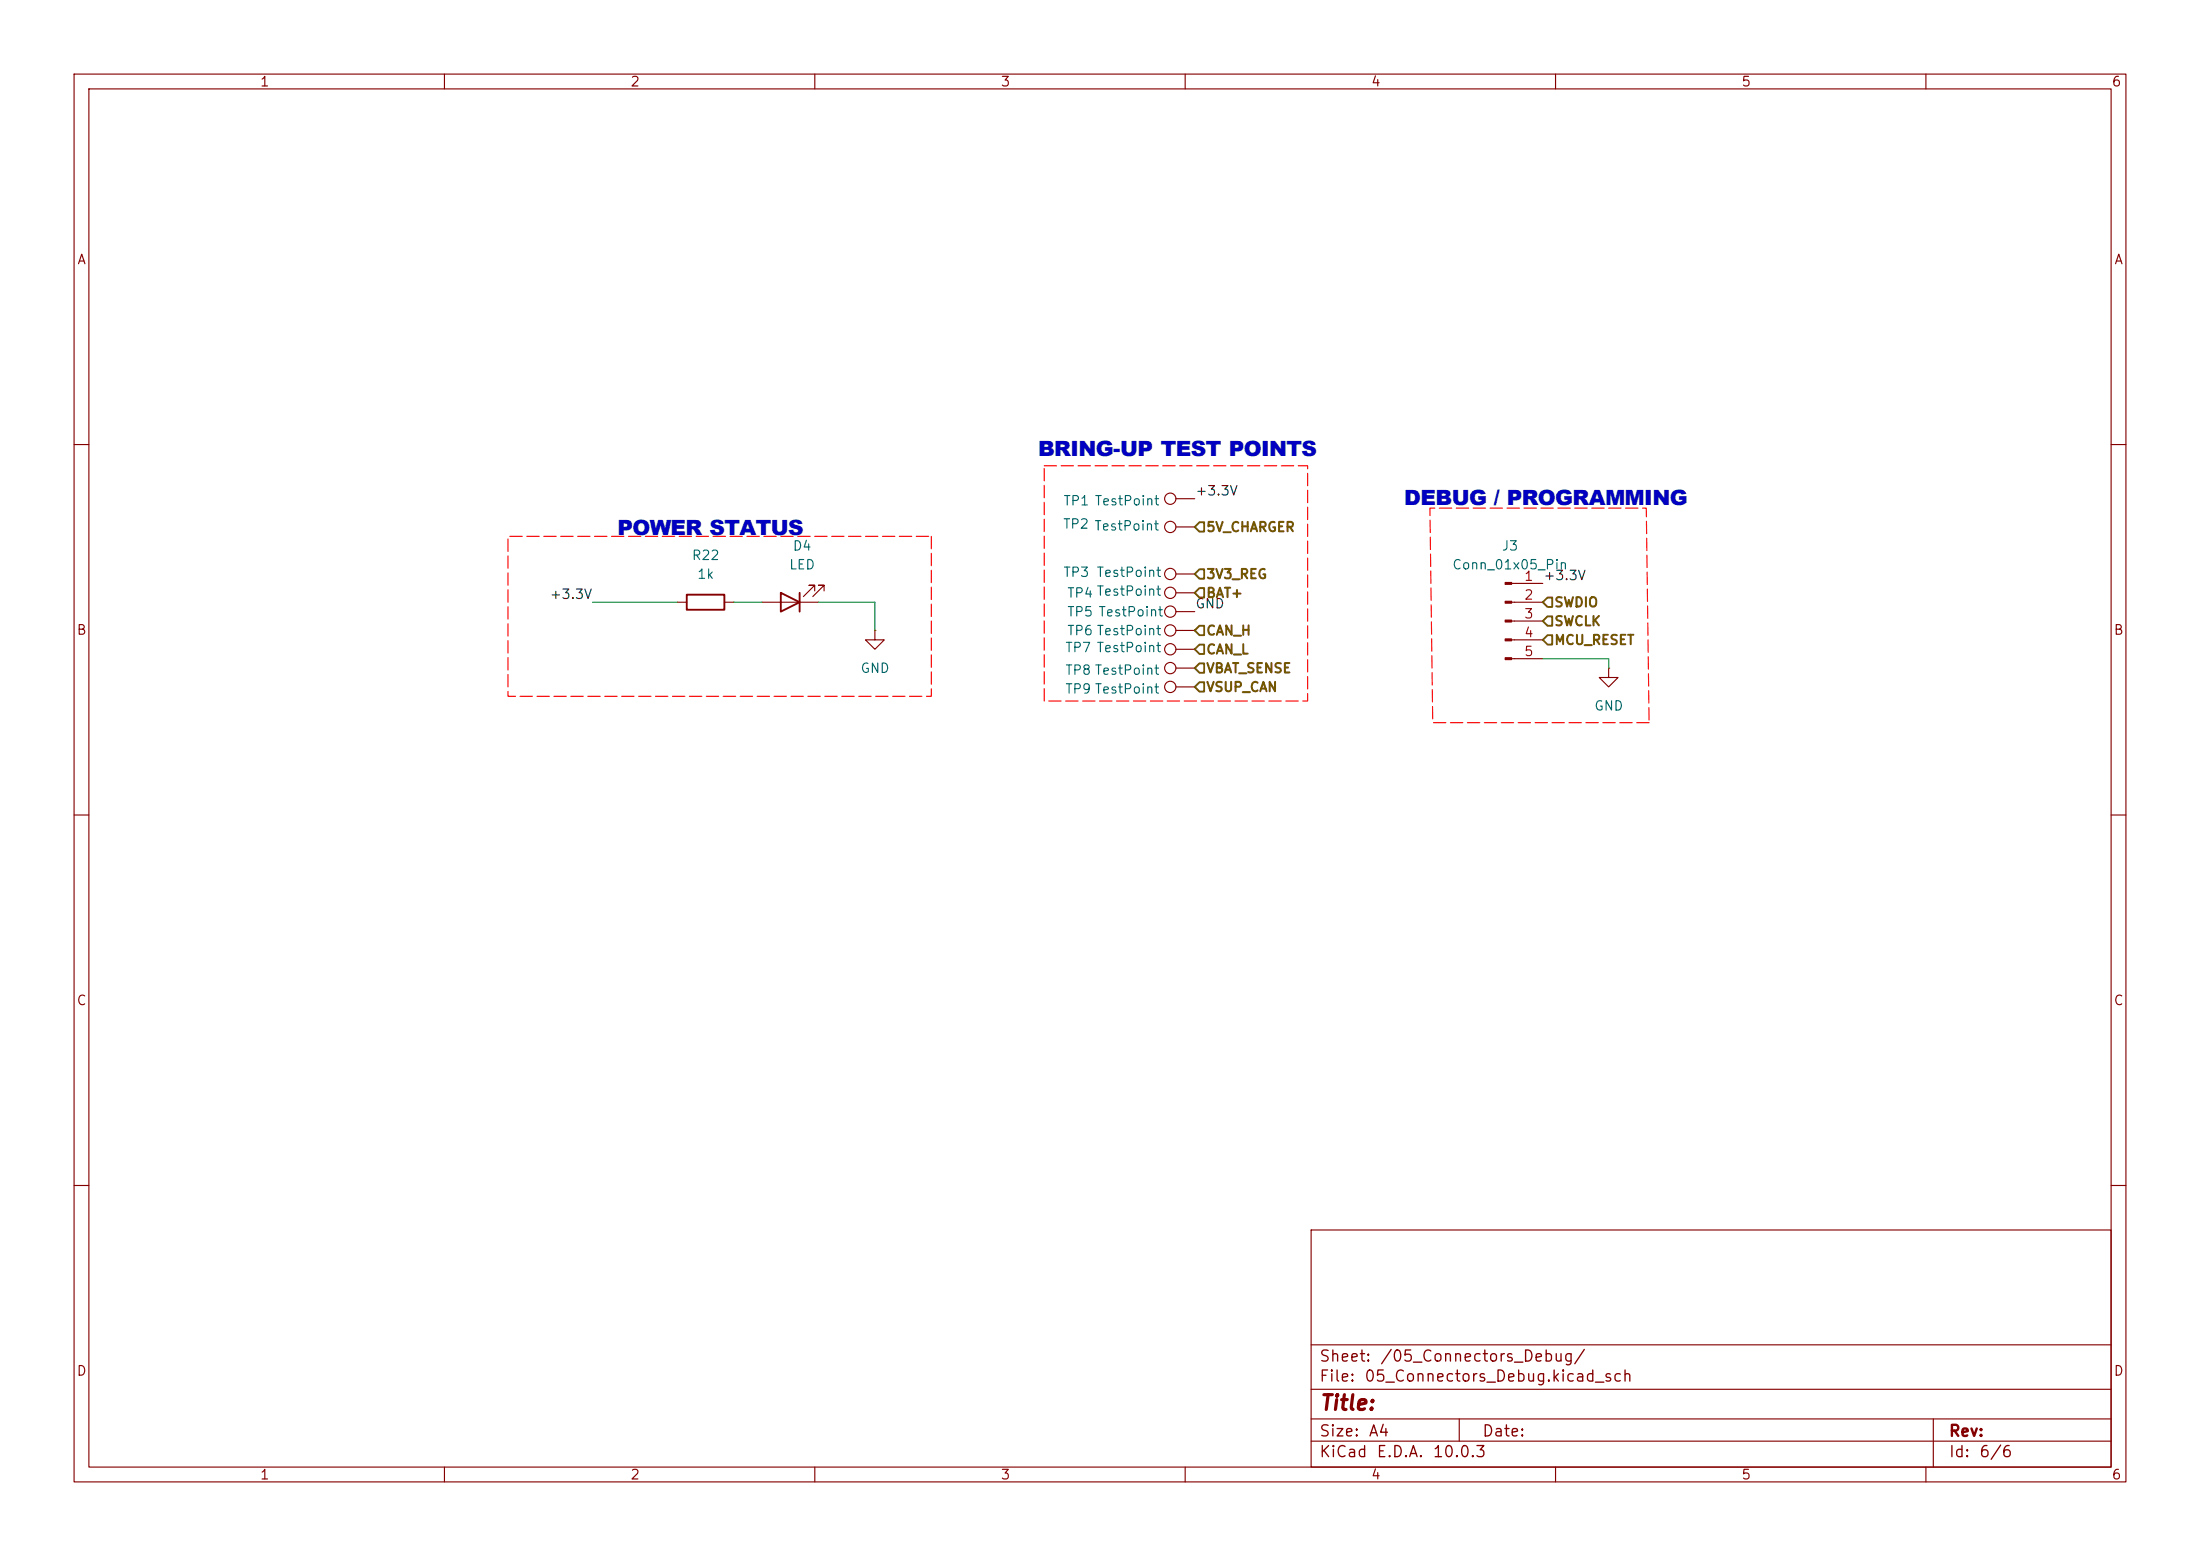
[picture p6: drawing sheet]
(kicad_sch
 (version 20260306)
 (generator "eeschema")
 (generator_version "10.0")
 (paper "A4")
 (lib_symbols
  (symbol "Connector:Conn_01x05_Pin"
   (pin_names
    (offset 1.016) (hide yes)) (exclude_from_sim no) (in_bom yes) (on_board yes)
   (in_pos_files yes)
   (duplicate_pin_numbers_are_jumpers no)
   (property "Reference" "J" (at 0 7.62 0) (show_name no) (do_not_autoplace no) (effects (font (size 1.27 1.27))))
   (property "Value" "Conn_01x05_Pin" (at 0 -7.62 0) (show_name no) (do_not_autoplace no) (effects (font (size 1.27 1.27))))
   (property "Footprint" "" (at 0 0 0) (show_name no) (do_not_autoplace no) (hide yes) (effects (font (size 1.27 1.27))))
   (property "Datasheet" "" (at 0 0 0) (show_name no) (do_not_autoplace no) (hide yes) (effects (font (size 1.27 1.27))))
   (property "Description" "Generic connector, single row, 01x05, script generated" (at 0 0 0) (show_name no) (do_not_autoplace no) (hide yes) (effects (font (size 1.27 1.27))))
   (property "ki_locked" "" (at 0 0 0) (show_name no) (do_not_autoplace no) (effects (font (size 1.27 1.27))))
   (symbol "Conn_01x05_Pin_1_1"
    (rectangle (start 0.8636 5.207) (end 0 4.953) (stroke (width 0.1524) (type default)) (fill (type outline)))
    (rectangle (start 0.8636 2.667) (end 0 2.413) (stroke (width 0.1524) (type default)) (fill (type outline)))
    (rectangle (start 0.8636 0.127) (end 0 -0.127) (stroke (width 0.1524) (type default)) (fill (type outline)))
    (rectangle (start 0.8636 -2.413) (end 0 -2.667) (stroke (width 0.1524) (type default)) (fill (type outline)))
    (rectangle (start 0.8636 -4.953) (end 0 -5.207) (stroke (width 0.1524) (type default)) (fill (type outline)))
    (polyline (pts (xy 1.27 5.08) (xy 0.8636 5.08)) (stroke (width 0.1524) (type default)) (fill (type none)))
    (polyline (pts (xy 1.27 2.54) (xy 0.8636 2.54)) (stroke (width 0.1524) (type default)) (fill (type none)))
    (polyline (pts (xy 1.27 0) (xy 0.8636 0)) (stroke (width 0.1524) (type default)) (fill (type none)))
    (polyline (pts (xy 1.27 -2.54) (xy 0.8636 -2.54)) (stroke (width 0.1524) (type default)) (fill (type none)))
    (polyline (pts (xy 1.27 -5.08) (xy 0.8636 -5.08)) (stroke (width 0.1524) (type default)) (fill (type none)))
    (pin passive line (at 5.08 5.08 180) (length 3.81) (name "Pin_1" (effects (font (size 1.27 1.27)))) (number "1" (effects (font (size 1.27 1.27)))))
    (pin passive line (at 5.08 2.54 180) (length 3.81) (name "Pin_2" (effects (font (size 1.27 1.27)))) (number "2" (effects (font (size 1.27 1.27)))))
    (pin passive line (at 5.08 0 180) (length 3.81) (name "Pin_3" (effects (font (size 1.27 1.27)))) (number "3" (effects (font (size 1.27 1.27)))))
    (pin passive line (at 5.08 -2.54 180) (length 3.81) (name "Pin_4" (effects (font (size 1.27 1.27)))) (number "4" (effects (font (size 1.27 1.27)))))
    (pin passive line (at 5.08 -5.08 180) (length 3.81) (name "Pin_5" (effects (font (size 1.27 1.27)))) (number "5" (effects (font (size 1.27 1.27))))))
   (embedded_fonts no))
  (symbol "Connector:TestPoint"
   (pin_numbers (hide yes))
   (pin_names
    (offset 0.762) (hide yes)) (exclude_from_sim no) (in_bom yes) (on_board yes)
   (in_pos_files yes)
   (duplicate_pin_numbers_are_jumpers no)
   (property "Reference" "TP" (at 0 6.858 0) (show_name no) (do_not_autoplace no) (effects (font (size 1.27 1.27))))
   (property "Value" "TestPoint" (at 0 5.08 0) (show_name no) (do_not_autoplace no) (effects (font (size 1.27 1.27))))
   (property "Footprint" "" (at 5.08 0 0) (show_name no) (do_not_autoplace no) (hide yes) (effects (font (size 1.27 1.27))))
   (property "Datasheet" "" (at 5.08 0 0) (show_name no) (do_not_autoplace no) (hide yes) (effects (font (size 1.27 1.27))))
   (property "Description" "test point" (at 0 0 0) (show_name no) (do_not_autoplace no) (hide yes) (effects (font (size 1.27 1.27))))
   (symbol "TestPoint_0_1"
    (circle (center 0 3.302) (radius 0.762) (stroke (width 0) (type default)) (fill (type none))))
   (symbol "TestPoint_1_1"
    (pin passive line (at 0 0 90) (length 2.54) (name "1" (effects (font (size 1.27 1.27)))) (number "1" (effects (font (size 1.27 1.27))))))
   (embedded_fonts no))
  (symbol "Device:LED"
   (pin_numbers (hide yes))
   (pin_names
    (offset 1.016) (hide yes)) (exclude_from_sim no) (in_bom yes) (on_board yes)
   (in_pos_files yes)
   (duplicate_pin_numbers_are_jumpers no)
   (property "Reference" "D" (at 0 2.54 0) (show_name no) (do_not_autoplace no) (effects (font (size 1.27 1.27))))
   (property "Value" "LED" (at 0 -2.54 0) (show_name no) (do_not_autoplace no) (effects (font (size 1.27 1.27))))
   (property "Footprint" "" (at 0 0 0) (show_name no) (do_not_autoplace no) (hide yes) (effects (font (size 1.27 1.27))))
   (property "Datasheet" "" (at 0 0 0) (show_name no) (do_not_autoplace no) (hide yes) (effects (font (size 1.27 1.27))))
   (property "Description" "Light emitting diode" (at 0 0 0) (show_name no) (do_not_autoplace no) (hide yes) (effects (font (size 1.27 1.27))))
   (property "Sim.Pins" "1=K 2=A" (at 0 0 0) (show_name no) (do_not_autoplace no) (hide yes) (effects (font (size 1.27 1.27))))
   (symbol "LED_0_1"
    (polyline (pts (xy -3.048 -0.762) (xy -4.572 -2.286) (xy -3.81 -2.286) (xy -4.572 -2.286) (xy -4.572 -1.524)) (stroke (width 0) (type default)) (fill (type none)))
    (polyline (pts (xy -1.778 -0.762) (xy -3.302 -2.286) (xy -2.54 -2.286) (xy -3.302 -2.286) (xy -3.302 -1.524)) (stroke (width 0) (type default)) (fill (type none)))
    (polyline (pts (xy -1.27 0) (xy 1.27 0)) (stroke (width 0) (type default)) (fill (type none)))
    (polyline (pts (xy -1.27 -1.27) (xy -1.27 1.27)) (stroke (width 0.254) (type default)) (fill (type none)))
    (polyline (pts (xy 1.27 -1.27) (xy 1.27 1.27) (xy -1.27 0) (xy 1.27 -1.27)) (stroke (width 0.254) (type default)) (fill (type none))))
   (symbol "LED_1_1"
    (pin passive line (at -3.81 0 0) (length 2.54) (name "K" (effects (font (size 1.27 1.27)))) (number "1" (effects (font (size 1.27 1.27)))))
    (pin passive line (at 3.81 0 180) (length 2.54) (name "A" (effects (font (size 1.27 1.27)))) (number "2" (effects (font (size 1.27 1.27))))))
   (embedded_fonts no))
  (symbol "Device:R"
   (pin_numbers (hide yes))
   (pin_names
    (offset 0)) (exclude_from_sim no) (in_bom yes) (on_board yes)
   (in_pos_files yes)
   (duplicate_pin_numbers_are_jumpers no)
   (property "Reference" "R" (at 2.032 0 90) (show_name no) (do_not_autoplace no) (effects (font (size 1.27 1.27))))
   (property "Value" "R" (at 0 0 90) (show_name no) (do_not_autoplace no) (effects (font (size 1.27 1.27))))
   (property "Footprint" "" (at -1.778 0 90) (show_name no) (do_not_autoplace no) (hide yes) (effects (font (size 1.27 1.27))))
   (property "Datasheet" "" (at 0 0 0) (show_name no) (do_not_autoplace no) (hide yes) (effects (font (size 1.27 1.27))))
   (property "Description" "Resistor" (at 0 0 0) (show_name no) (do_not_autoplace no) (hide yes) (effects (font (size 1.27 1.27))))
   (symbol "R_0_1"
    (rectangle (start -1.016 -2.54) (end 1.016 2.54) (stroke (width 0.254) (type default)) (fill (type none))))
   (symbol "R_1_1"
    (pin passive line (at 0 3.81 270) (length 1.27) (name "" (effects (font (size 1.27 1.27)))) (number "1" (effects (font (size 1.27 1.27)))))
    (pin passive line (at 0 -3.81 90) (length 1.27) (name "" (effects (font (size 1.27 1.27)))) (number "2" (effects (font (size 1.27 1.27))))))
   (embedded_fonts no))
  (symbol "power:GND"
   (power global)
   (pin_numbers (hide yes))
   (pin_names
    (offset 0) (hide yes)) (exclude_from_sim no) (in_bom yes) (on_board yes)
   (in_pos_files yes)
   (duplicate_pin_numbers_are_jumpers no)
   (property "Reference" "#PWR" (at 0 -6.35 0) (show_name no) (do_not_autoplace no) (hide yes) (effects (font (size 1.27 1.27))))
   (property "Value" "GND" (at 0 -3.81 0) (show_name no) (do_not_autoplace no) (effects (font (size 1.27 1.27))))
   (property "Footprint" "" (at 0 0 0) (show_name no) (do_not_autoplace no) (hide yes) (effects (font (size 1.27 1.27))))
   (property "Datasheet" "" (at 0 0 0) (show_name no) (do_not_autoplace no) (hide yes) (effects (font (size 1.27 1.27))))
   (property "Description" "Power symbol creates a global label with name \"GND\" , ground" (at 0 0 0) (show_name no) (do_not_autoplace no) (hide yes) (effects (font (size 1.27 1.27))))
   (symbol "GND_0_1"
    (polyline (pts (xy 0 0) (xy 0 -1.27) (xy 1.27 -1.27) (xy 0 -2.54) (xy -1.27 -1.27) (xy 0 -1.27)) (stroke (width 0) (type default)) (fill (type none))))
   (symbol "GND_1_1"
    (pin power_in line (at 0 0 270) (length 0) (name "" (effects (font (size 1.27 1.27)))) (number "1" (effects (font (size 1.27 1.27))))))
   (embedded_fonts no)))
 (text "DEBUG / PROGRAMMING"
  (exclude_from_sim no)
  (at 208.788 67.818 0)
  (effects (font
    (face "Arial Black") (size 2.032 2.032) (thickness 0.254)
    (bold yes))))
 (text ""
  (exclude_from_sim no)
  (at 214.63 84.582 0)
  (effects (font (size 1.27 1.27) (thickness 0.254)
    (bold yes))))
 (text "POWER STATUS"
  (exclude_from_sim no)
  (at 95.758 71.882 0)
  (effects (font
    (face "Arial Black") (size 2.032 2.032)
    (bold yes))))
 (text "BRING-UP TEST POINTS"
  (exclude_from_sim no)
  (at 159.004 61.214 0)
  (effects (font
    (face "Arial Black") (size 2.032 2.032)
    (bold yes))))
 (wire
  (pts (xy 80.01 81.28) (xy 91.44 81.28))
  (stroke (width 0) (type default)))
 (wire
  (pts (xy 110.49 81.28) (xy 118.11 81.28))
  (stroke (width 0) (type default)))
 (wire
  (pts (xy 118.11 81.28) (xy 118.11 85.09))
  (stroke (width 0) (type default)))
 (wire
  (pts (xy 208.28 88.9) (xy 217.17 88.9))
  (stroke (width 0) (type default)))
 (wire
  (pts (xy 99.06 81.28) (xy 102.87 81.28))
  (stroke (width 0) (type default)))
 (wire
  (pts (xy 217.17 88.9) (xy 217.17 90.17))
  (stroke (width 0) (type default)))
 (label "+3.3V"
  (at 208.28 78.74 0)
  (effects (font (size 1.27 1.27)) (justify left bottom)))
 (label "+3.3V"
  (at 161.29 67.31 0)
  (effects (font (size 1.27 1.27)) (justify left bottom)))
 (label "+3.3V"
  (at 80.01 81.28 180)
  (effects (font (size 1.27 1.27)) (justify right bottom)))
 (label "GND"
  (at 161.29 82.55 0)
  (effects (font (size 1.27 1.27)) (justify left bottom)))
 (hierarchical_label "CAN_L"
  (shape input)
  (at 161.29 87.63 0)
  (effects (font (size 1.27 1.27) (thickness 0.254)
    (bold yes)) (justify left)))
 (hierarchical_label "MCU_RESET"
  (shape input)
  (at 208.28 86.36 0)
  (effects (font (size 1.27 1.27) (thickness 0.254)
    (bold yes)) (justify left)))
 (hierarchical_label "SWDIO"
  (shape input)
  (at 208.28 81.28 0)
  (effects (font (size 1.27 1.27) (thickness 0.254)
    (bold yes)) (justify left)))
 (hierarchical_label "VBAT_SENSE"
  (shape input)
  (at 161.29 90.17 0)
  (effects (font (size 1.27 1.27) (thickness 0.254)
    (bold yes)) (justify left)))
 (hierarchical_label "BAT+"
  (shape input)
  (at 161.29 80.01 0)
  (effects (font (size 1.27 1.27) (thickness 0.254)
    (bold yes)) (justify left)))
 (hierarchical_label "3V3_REG"
  (shape input)
  (at 161.29 77.47 0)
  (effects (font (size 1.27 1.27) (thickness 0.254)
    (bold yes)) (justify left)))
 (hierarchical_label "CAN_H"
  (shape input)
  (at 161.29 85.09 0)
  (effects (font (size 1.27 1.27) (thickness 0.254)
    (bold yes)) (justify left)))
 (hierarchical_label "SWCLK"
  (shape input)
  (at 208.28 83.82 0)
  (effects (font (size 1.27 1.27) (thickness 0.254)
    (bold yes)) (justify left)))
 (hierarchical_label "5V_CHARGER"
  (shape input)
  (at 161.29 71.12 0)
  (effects (font (size 1.27 1.27) (thickness 0.254)
    (bold yes)) (justify left)))
 (hierarchical_label "VSUP_CAN"
  (shape input)
  (at 161.29 92.71 0)
  (effects (font (size 1.27 1.27) (thickness 0.254)
    (bold yes)) (justify left)))
 (rule_area
  (exclude_from_sim no)
  (in_bom yes)
  (on_board yes)
  (dnp no)
  (polyline (pts (xy 140.97 62.865) (xy 176.53 62.865) (xy 176.53 94.615) (xy 140.97 94.615)) (stroke (width 0) (type dash)) (fill (type none))))
 (rule_area
  (exclude_from_sim no)
  (in_bom yes)
  (on_board yes)
  (dnp no)
  (polyline (pts (xy 125.73 72.39) (xy 125.73 93.98) (xy 68.58 93.98) (xy 68.58 72.39)) (stroke (width 0) (type dash)) (fill (type none))))
 (rule_area
  (exclude_from_sim no)
  (in_bom yes)
  (on_board yes)
  (dnp no)
  (polyline (pts (xy 222.631 97.536) (xy 193.421 97.536) (xy 193.04 68.58) (xy 222.25 68.58)) (stroke (width 0) (type dash)) (fill (type none))))
 (symbol
  (lib_id "Connector:TestPoint")
  (at 161.29 82.55 90)
  (unit 1)
  (body_style 1)
  (exclude_from_sim no)
  (in_bom yes)
  (on_board yes)
  (in_pos_files yes)
  (dnp no)
  (property "Reference" "TP5" (at 145.796 82.55 90) (show_name no) (do_not_autoplace no) (effects (font (size 1.27 1.27))))
  (property "Value" "TestPoint" (at 152.654 82.55 90) (show_name no) (do_not_autoplace no) (effects (font (size 1.27 1.27))))
  (property "Footprint" "TestPoint:TestPoint_Pad_D2.0mm" (at 161.29 77.47 0) (hide yes) (show_name no) (do_not_autoplace no) (effects (font (size 1.27 1.27))))
  (property "Datasheet" "" (at 161.29 77.47 0) (hide yes) (show_name no) (do_not_autoplace no) (effects (font (size 1.27 1.27))))
  (property "Description" "test point" (at 161.29 82.55 0) (hide yes) (show_name no) (do_not_autoplace no) (effects (font (size 1.27 1.27))))
  (pin "1"))
 (symbol
  (lib_id "Connector:TestPoint")
  (at 161.29 71.12 90)
  (unit 1)
  (body_style 1)
  (exclude_from_sim no)
  (in_bom yes)
  (on_board yes)
  (in_pos_files yes)
  (dnp no)
  (property "Reference" "TP2" (at 145.2415 70.6978 90) (show_name no) (do_not_autoplace no) (effects (font (size 1.27 1.27))))
  (property "Value" "TestPoint" (at 152.0995 70.9518 90) (show_name no) (do_not_autoplace no) (effects (font (size 1.27 1.27))))
  (property "Footprint" "TestPoint:TestPoint_Pad_D2.0mm" (at 161.29 66.04 0) (hide yes) (show_name no) (do_not_autoplace no) (effects (font (size 1.27 1.27))))
  (property "Datasheet" "" (at 161.29 66.04 0) (hide yes) (show_name no) (do_not_autoplace no) (effects (font (size 1.27 1.27))))
  (property "Description" "test point" (at 161.29 71.12 0) (hide yes) (show_name no) (do_not_autoplace no) (effects (font (size 1.27 1.27))))
  (pin "1"))
 (symbol
  (lib_id "Connector:TestPoint")
  (at 161.29 92.71 90)
  (unit 1)
  (body_style 1)
  (exclude_from_sim no)
  (in_bom yes)
  (on_board yes)
  (in_pos_files yes)
  (dnp no)
  (property "Reference" "TP9" (at 145.542 92.964 90) (show_name no) (do_not_autoplace no) (effects (font (size 1.27 1.27))))
  (property "Value" "TestPoint" (at 152.146 92.964 90) (show_name no) (do_not_autoplace no) (effects (font (size 1.27 1.27))))
  (property "Footprint" "TestPoint:TestPoint_Pad_D2.0mm" (at 161.29 87.63 0) (hide yes) (show_name no) (do_not_autoplace no) (effects (font (size 1.27 1.27))))
  (property "Datasheet" "" (at 161.29 87.63 0) (hide yes) (show_name no) (do_not_autoplace no) (effects (font (size 1.27 1.27))))
  (property "Description" "test point" (at 161.29 92.71 0) (hide yes) (show_name no) (do_not_autoplace no) (effects (font (size 1.27 1.27))))
  (pin "1"))
 (symbol
  (lib_id "Connector:TestPoint")
  (at 161.29 87.63 90)
  (unit 1)
  (body_style 1)
  (exclude_from_sim no)
  (in_bom yes)
  (on_board yes)
  (in_pos_files yes)
  (dnp no)
  (property "Reference" "TP7" (at 145.542 87.376 90) (show_name no) (do_not_autoplace no) (effects (font (size 1.27 1.27))))
  (property "Value" "TestPoint" (at 152.4 87.376 90) (show_name no) (do_not_autoplace no) (effects (font (size 1.27 1.27))))
  (property "Footprint" "TestPoint:TestPoint_Pad_D2.0mm" (at 161.29 82.55 0) (hide yes) (show_name no) (do_not_autoplace no) (effects (font (size 1.27 1.27))))
  (property "Datasheet" "" (at 161.29 82.55 0) (hide yes) (show_name no) (do_not_autoplace no) (effects (font (size 1.27 1.27))))
  (property "Description" "test point" (at 161.29 87.63 0) (hide yes) (show_name no) (do_not_autoplace no) (effects (font (size 1.27 1.27))))
  (pin "1"))
 (symbol
  (lib_id "Device:LED")
  (at 106.68 81.28 180)
  (unit 1)
  (body_style 1)
  (exclude_from_sim no)
  (in_bom yes)
  (on_board yes)
  (in_pos_files yes)
  (dnp no)
  (fields_autoplaced yes)
  (property "Reference" "D4" (at 108.2675 73.66 0) (show_name no) (do_not_autoplace no) (effects (font (size 1.27 1.27))))
  (property "Value" "LED" (at 108.2675 76.2 0) (show_name no) (do_not_autoplace no) (effects (font (size 1.27 1.27))))
  (property "Footprint" "LED_SMD:LED_0603_1608Metric" (at 106.68 81.28 0) (hide yes) (show_name no) (do_not_autoplace no) (effects (font (size 1.27 1.27))))
  (property "Datasheet" "" (at 106.68 81.28 0) (hide yes) (show_name no) (do_not_autoplace no) (effects (font (size 1.27 1.27))))
  (property "Description" "Light emitting diode" (at 106.68 81.28 0) (hide yes) (show_name no) (do_not_autoplace no) (effects (font (size 1.27 1.27))))
  (property "Sim.Pins" "1=K 2=A" (at 106.68 81.28 0) (hide yes) (show_name no) (do_not_autoplace no) (effects (font (size 1.27 1.27))))
  (pin "1")
  (pin "2"))
 (symbol
  (lib_id "Connector:TestPoint")
  (at 161.29 90.17 90)
  (unit 1)
  (body_style 1)
  (exclude_from_sim no)
  (in_bom yes)
  (on_board yes)
  (in_pos_files yes)
  (dnp no)
  (property "Reference" "TP8" (at 145.542 90.424 90) (show_name no) (do_not_autoplace no) (effects (font (size 1.27 1.27))))
  (property "Value" "TestPoint" (at 152.146 90.424 90) (show_name no) (do_not_autoplace no) (effects (font (size 1.27 1.27))))
  (property "Footprint" "TestPoint:TestPoint_Pad_D2.0mm" (at 161.29 85.09 0) (hide yes) (show_name no) (do_not_autoplace no) (effects (font (size 1.27 1.27))))
  (property "Datasheet" "" (at 161.29 85.09 0) (hide yes) (show_name no) (do_not_autoplace no) (effects (font (size 1.27 1.27))))
  (property "Description" "test point" (at 161.29 90.17 0) (hide yes) (show_name no) (do_not_autoplace no) (effects (font (size 1.27 1.27))))
  (pin "1"))
 (symbol
  (lib_id "Device:R")
  (at 95.25 81.28 90)
  (unit 1)
  (body_style 1)
  (exclude_from_sim no)
  (in_bom yes)
  (on_board yes)
  (in_pos_files yes)
  (dnp no)
  (fields_autoplaced yes)
  (property "Reference" "R22" (at 95.25 74.93 90) (show_name no) (do_not_autoplace no) (effects (font (size 1.27 1.27))))
  (property "Value" "1k" (at 95.25 77.47 90) (show_name no) (do_not_autoplace no) (effects (font (size 1.27 1.27))))
  (property "Footprint" "Resistor_SMD:R_0603_1608Metric" (at 95.25 83.058 90) (hide yes) (show_name no) (do_not_autoplace no) (effects (font (size 1.27 1.27))))
  (property "Datasheet" "" (at 95.25 81.28 0) (hide yes) (show_name no) (do_not_autoplace no) (effects (font (size 1.27 1.27))))
  (property "Description" "Resistor" (at 95.25 81.28 0) (hide yes) (show_name no) (do_not_autoplace no) (effects (font (size 1.27 1.27))))
  (pin "1")
  (pin "2"))
 (symbol
  (lib_id "power:GND")
  (at 118.11 85.09 0)
  (unit 1)
  (body_style 1)
  (exclude_from_sim no)
  (in_bom yes)
  (on_board yes)
  (in_pos_files yes)
  (dnp no)
  (fields_autoplaced yes)
  (property "Reference" "#PWR032" (at 118.11 91.44 0) (hide yes) (show_name no) (do_not_autoplace no) (effects (font (size 1.27 1.27))))
  (property "Value" "GND" (at 118.11 90.17 0) (show_name no) (do_not_autoplace no) (effects (font (size 1.27 1.27))))
  (property "Footprint" "" (at 118.11 85.09 0) (hide yes) (show_name no) (do_not_autoplace no) (effects (font (size 1.27 1.27))))
  (property "Datasheet" "" (at 118.11 85.09 0) (hide yes) (show_name no) (do_not_autoplace no) (effects (font (size 1.27 1.27))))
  (property "Description" "Power symbol creates a global label with name \"GND\" , ground" (at 118.11 85.09 0) (hide yes) (show_name no) (do_not_autoplace no) (effects (font (size 1.27 1.27))))
  (pin "1"))
 (symbol
  (lib_id "Connector:TestPoint")
  (at 161.29 77.47 90)
  (unit 1)
  (body_style 1)
  (exclude_from_sim no)
  (in_bom yes)
  (on_board yes)
  (in_pos_files yes)
  (dnp no)
  (property "Reference" "TP3" (at 145.288 77.216 90) (show_name no) (do_not_autoplace no) (effects (font (size 1.27 1.27))))
  (property "Value" "TestPoint" (at 152.4 77.216 90) (show_name no) (do_not_autoplace no) (effects (font (size 1.27 1.27))))
  (property "Footprint" "TestPoint:TestPoint_Pad_D2.0mm" (at 161.29 72.39 0) (hide yes) (show_name no) (do_not_autoplace no) (effects (font (size 1.27 1.27))))
  (property "Datasheet" "" (at 161.29 72.39 0) (hide yes) (show_name no) (do_not_autoplace no) (effects (font (size 1.27 1.27))))
  (property "Description" "test point" (at 161.29 77.47 0) (hide yes) (show_name no) (do_not_autoplace no) (effects (font (size 1.27 1.27))))
  (pin "1"))
 (symbol
  (lib_id "Connector:TestPoint")
  (at 161.29 67.31 90)
  (unit 1)
  (body_style 1)
  (exclude_from_sim no)
  (in_bom yes)
  (on_board yes)
  (in_pos_files yes)
  (dnp no)
  (property "Reference" "TP1" (at 145.288 67.564 90) (show_name no) (do_not_autoplace no) (effects (font (size 1.27 1.27))))
  (property "Value" "TestPoint" (at 152.146 67.564 90) (show_name no) (do_not_autoplace no) (effects (font (size 1.27 1.27))))
  (property "Footprint" "TestPoint:TestPoint_Pad_D2.0mm" (at 161.29 62.23 0) (hide yes) (show_name no) (do_not_autoplace no) (effects (font (size 1.27 1.27))))
  (property "Datasheet" "" (at 161.29 62.23 0) (hide yes) (show_name no) (do_not_autoplace no) (effects (font (size 1.27 1.27))))
  (property "Description" "test point" (at 161.29 67.31 0) (hide yes) (show_name no) (do_not_autoplace no) (effects (font (size 1.27 1.27))))
  (pin "1"))
 (symbol
  (lib_id "Connector:Conn_01x05_Pin")
  (at 203.2 83.82 0)
  (unit 1)
  (body_style 1)
  (exclude_from_sim no)
  (in_bom yes)
  (on_board yes)
  (in_pos_files yes)
  (dnp no)
  (fields_autoplaced yes)
  (property "Reference" "J3" (at 203.835 73.66 0) (show_name no) (do_not_autoplace no) (effects (font (size 1.27 1.27))))
  (property "Value" "Conn_01x05_Pin" (at 203.835 76.2 0) (show_name no) (do_not_autoplace no) (effects (font (size 1.27 1.27))))
  (property "Footprint" "Connector_PinHeader_2.54mm:PinHeader_1x05_P2.54mm_Vertical" (at 203.2 83.82 0) (hide yes) (show_name no) (do_not_autoplace no) (effects (font (size 1.27 1.27))))
  (property "Datasheet" "" (at 203.2 83.82 0) (hide yes) (show_name no) (do_not_autoplace no) (effects (font (size 1.27 1.27))))
  (property "Description" "Generic connector, single row, 01x05, script generated" (at 203.2 83.82 0) (hide yes) (show_name no) (do_not_autoplace no) (effects (font (size 1.27 1.27))))
  (pin "3")
  (pin "5")
  (pin "4")
  (pin "1")
  (pin "2"))
 (symbol
  (lib_id "Connector:TestPoint")
  (at 161.29 80.01 90)
  (unit 1)
  (body_style 1)
  (exclude_from_sim no)
  (in_bom yes)
  (on_board yes)
  (in_pos_files yes)
  (dnp no)
  (property "Reference" "TP4" (at 145.796 80.01 90) (show_name no) (do_not_autoplace no) (effects (font (size 1.27 1.27))))
  (property "Value" "TestPoint" (at 152.4 79.756 90) (show_name no) (do_not_autoplace no) (effects (font (size 1.27 1.27))))
  (property "Footprint" "TestPoint:TestPoint_Pad_D2.0mm" (at 161.29 74.93 0) (hide yes) (show_name no) (do_not_autoplace no) (effects (font (size 1.27 1.27))))
  (property "Datasheet" "" (at 161.29 74.93 0) (hide yes) (show_name no) (do_not_autoplace no) (effects (font (size 1.27 1.27))))
  (property "Description" "test point" (at 161.29 80.01 0) (hide yes) (show_name no) (do_not_autoplace no) (effects (font (size 1.27 1.27))))
  (pin "1"))
 (symbol
  (lib_id "Connector:TestPoint")
  (at 161.29 85.09 90)
  (unit 1)
  (body_style 1)
  (exclude_from_sim no)
  (in_bom yes)
  (on_board yes)
  (in_pos_files yes)
  (dnp no)
  (property "Reference" "TP6" (at 145.796 85.09 90) (show_name no) (do_not_autoplace no) (effects (font (size 1.27 1.27))))
  (property "Value" "TestPoint" (at 152.4 85.09 90) (show_name no) (do_not_autoplace no) (effects (font (size 1.27 1.27))))
  (property "Footprint" "TestPoint:TestPoint_Pad_D2.0mm" (at 161.29 80.01 0) (hide yes) (show_name no) (do_not_autoplace no) (effects (font (size 1.27 1.27))))
  (property "Datasheet" "" (at 161.29 80.01 0) (hide yes) (show_name no) (do_not_autoplace no) (effects (font (size 1.27 1.27))))
  (property "Description" "test point" (at 161.29 85.09 0) (hide yes) (show_name no) (do_not_autoplace no) (effects (font (size 1.27 1.27))))
  (pin "1"))
 (symbol
  (lib_id "power:GND")
  (at 217.17 90.17 0)
  (unit 1)
  (body_style 1)
  (exclude_from_sim no)
  (in_bom yes)
  (on_board yes)
  (in_pos_files yes)
  (dnp no)
  (fields_autoplaced yes)
  (property "Reference" "#PWR060" (at 217.17 96.52 0) (hide yes) (show_name no) (do_not_autoplace no) (effects (font (size 1.27 1.27))))
  (property "Value" "GND" (at 217.17 95.25 0) (show_name no) (do_not_autoplace no) (effects (font (size 1.27 1.27))))
  (property "Footprint" "" (at 217.17 90.17 0) (hide yes) (show_name no) (do_not_autoplace no) (effects (font (size 1.27 1.27))))
  (property "Datasheet" "" (at 217.17 90.17 0) (hide yes) (show_name no) (do_not_autoplace no) (effects (font (size 1.27 1.27))))
  (property "Description" "Power symbol creates a global label with name \"GND\" , ground" (at 217.17 90.17 0) (hide yes) (show_name no) (do_not_autoplace no) (effects (font (size 1.27 1.27))))
  (pin "1")))
